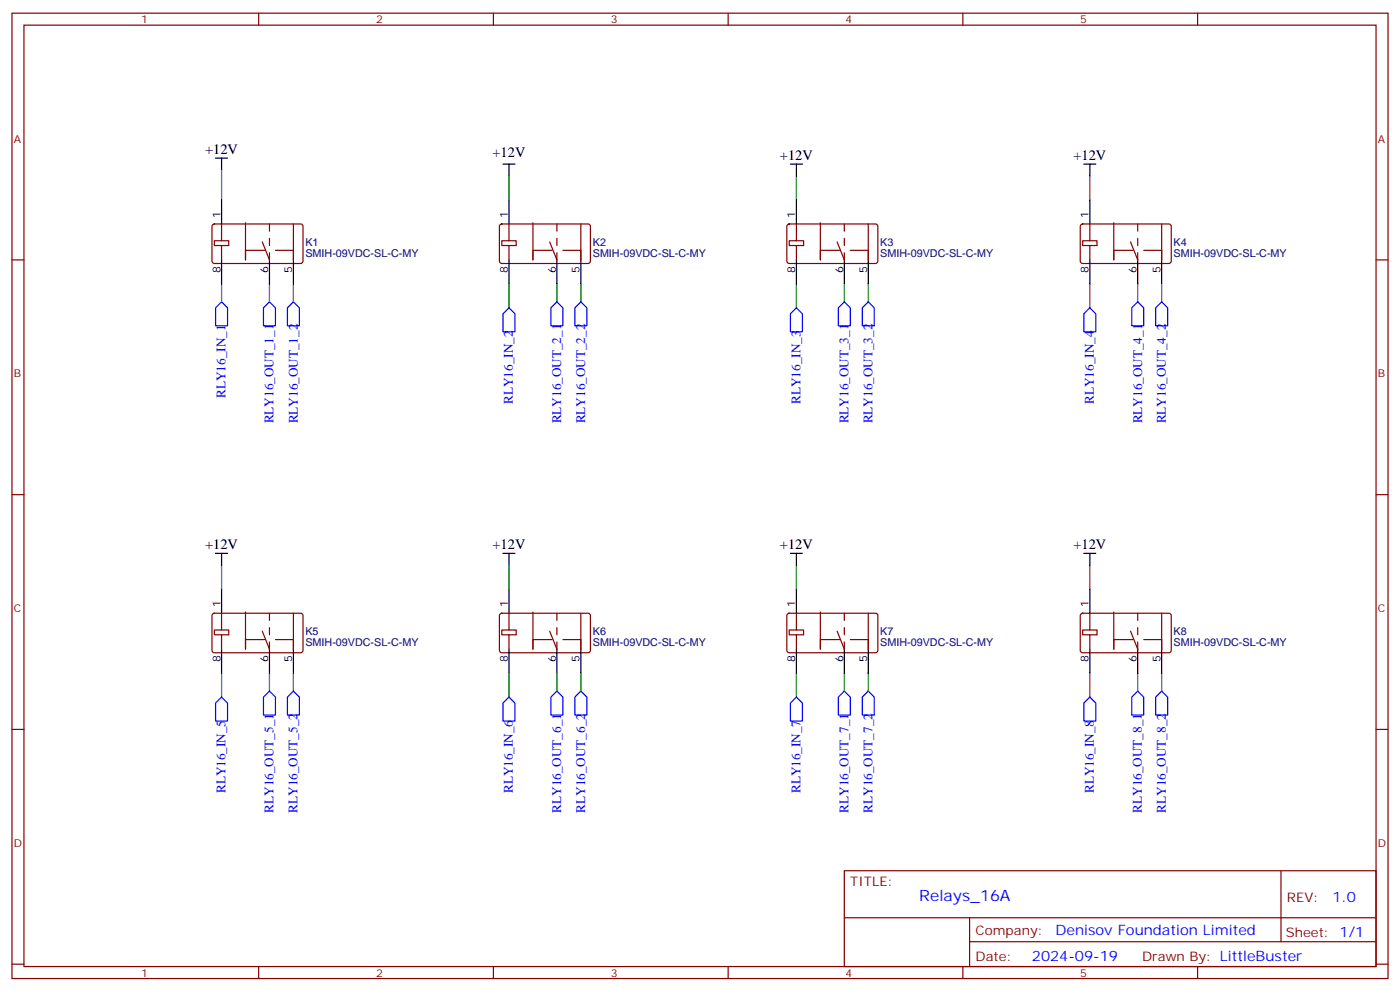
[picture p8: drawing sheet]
<svg xmlns="http://www.w3.org/2000/svg" width="412mm" height="292mm" viewBox="0 0 412 292" stroke-linecap="round" stroke-linejoin="round" font-family="sans-serif">
<g fill="none" stroke="#870000" stroke-width=".35">
<path d="M3.5 3.9h405.4v284.3h-405.4zM7.1 7.4h398.2v277.3h-398.2zM76.2 3.9v3.5M145.3 3.9v3.5M214.5 3.9v3.5M283.6 3.9v3.5M352.8 3.9v3.5M3.5 76.6h3.6M62.7 66.2l.4-.2h25.7l.5 .7-.1 10.5-.7 .4-25.6-.1-.5-.6v-10.2zM65.3 66v4.9h-2.2v1.4h2.2v4.3M65.3 70.9h2.1v1.4h-2.1M72.3 65.6v11v-2.9h5.7"/>
<path d="M77.3 71.3l2.1 5.3M86.4 66v10.6v-2.9h-5.3M147.3 66.2l.5-.2h25.7l.4 .7v10.5l-.7 .4-25.7-.1-.4-.6v-10.2zM149.9 66v4.9h-2.1v1.4h2.1v4.3M149.9 70.9h2.1v1.4h-2.1M157 65.6v11v-2.9h5.6M161.9 71.3l2.1 5.3M171.1 66v10.6v-2.9h-5.3M232 66.2l.5-.2h25.7l.4 .7-.1 10.5-.6 .4-25.7-.1-.4-.6v-10.2zM234.6 66v4.9h-2.1v1.4h2.1v4.3M234.6 70.9h2.1v1.4h-2.1M241.7 65.6v11v-2.9h5.6"/>
<path d="M246.6 71.3l2.1 5.3M255.8 66v10.6v-2.9h-5.3M318.4 66.2l.5-.2h25.7l.4 .7v10.5l-.7 .4-25.7-.1-.4-.6v-10.2zM321 66v4.9h-2.1v1.4h2.1v4.3M321 70.9h2.1v1.4h-2.1M328.1 65.6v11v-2.9h5.6M333 71.3l2.1 5.3M342.2 66v10.6v-2.9h-5.3M405.3 76.6h3.6M3.5 145.7h3.6M405.3 145.7h3.6M62.7 180.8l.4-.2 25.7 .1 .5 .6-.1 10.5-.7 .5-25.6-.1-.5-.6v-10.3z"/>
<path d="M65.3 180.6v5h-2.2v1.4h2.2v4.2M65.3 185.6h2.1v1.4h-2.1M72.3 180.3v10.9v-2.8h5.7M77.3 185.9l2.1 5.3M86.4 180.6v10.6v-2.8h-5.3M147.3 180.8l.5-.2 25.7 .1 .4 .6v10.5l-.7 .5-25.7-.1-.4-.6v-10.3zM149.9 180.6v5h-2.1v1.4h2.1v4.2M149.9 185.6h2.1v1.4h-2.1M157 180.3v10.9v-2.8h5.6M161.9 185.9l2.1 5.3M171.1 180.6v10.6v-2.8h-5.3M232 180.8l.5-.2 25.7 .1 .4 .6-.1 10.5-.6 .5-25.7-.1-.4-.6v-10.3z"/>
<path d="M234.6 180.6v5h-2.1v1.4h2.1v4.2M234.6 185.6h2.1v1.4h-2.1M241.7 180.3v10.9v-2.8h5.6M246.6 185.9l2.1 5.3M255.8 180.6v10.6v-2.8h-5.3M318.4 180.8l.5-.2 25.7 .1 .4 .6v10.5l-.7 .5-25.7-.1-.4-.6v-10.3zM321 180.6v5h-2.1v1.4h2.1v4.2M321 185.6h2.1v1.4h-2.1M328.1 180.3v10.9v-2.8h5.6M333 185.9l2.1 5.3M342.2 180.6v10.6v-2.8h-5.3M3.5 214.8h3.6"/>
<path d="M405.3 214.8h3.6M248.7 256.5h156.6v28.2h-156.6zM377.3 256.5v20.9M248.7 270.3h156.5M285.6 277.4h119.6M285.6 270.3v14.1M3.5 284h3.6M76.2 284.7v3.5M145.3 284.7v3.5M214.5 284.7v3.5M283.6 284.7v3.5M352.8 284.7v3.5"/>
<path d="M405.3 284h3.6"/>
</g>
<g fill="none" stroke="#00f" stroke-width=".35">
<path d="M65.3 88.9l1.7 1.8v5.3h-3.5v-5.3zM79.4 88.9l1.7 1.8v5.3h-3.5v-5.3zM86.4 88.9l1.8 1.8v5.3h-3.5v-5.3zM149.9 90.7l1.8 1.7v5.3h-3.5v-5.3zM164 88.9l1.8 1.8v5.3h-3.5v-5.3zM171.1 88.9l1.8 1.8v5.3h-3.6v-5.3zM234.6 90.7l1.8 1.7v5.3h-3.6v-5.3zM248.7 88.9l1.8 1.8v5.3h-3.6v-5.3zM255.8 88.9l1.7 1.8v5.3h-3.5v-5.3zM321 90.7l1.8 1.7v5.3h-3.5v-5.3zM333.4 90.7l1.7-1.8 1.8 1.8v5.3h-3.5zM342.2 88.9l1.8 1.8v5.3h-3.6v-5.3z"/>
<path d="M65.3 205.3l1.7 1.8v5.3h-3.5v-5.3zM79.4 203.6l1.7 1.7v5.3h-3.5v-5.3zM86.4 203.6l1.8 1.7v5.3h-3.5v-5.3zM149.9 205.3l1.8 1.8v5.3h-3.5v-5.3zM164 203.6l1.8 1.7v5.3h-3.5v-5.3zM171.1 203.6l1.8 1.7v5.3h-3.6v-5.3zM234.6 205.3l1.8 1.8v5.3h-3.6v-5.3zM248.7 203.6l1.8 1.7v5.3h-3.6v-5.3zM255.8 203.6l1.7 1.7v5.3h-3.5v-5.3zM321 205.3l1.8 1.8v5.3h-3.5v-5.3zM335.1 203.6l1.8 1.7v5.3h-3.5v-5.3zM342.2 203.6l1.8 1.7v5.3h-3.6v-5.3z"/>
</g>
<g fill="none" stroke="#008700" stroke-width=".35">
<path d="M65.3 50.1v8.8M149.9 51.9v7M234.6 51.9v7M321 51.9v7M65.3 83.6v5.3M79.4 83.6v5.3M86.4 83.6v5.3M149.9 83.6v7.1M164 83.6v5.3M171.1 83.6v5.3M234.6 83.6v7.1M248.7 83.6v5.3"/>
<path d="M255.8 83.6v5.3M321 83.6v7.1M335.1 83.6v5.3M342.2 83.6v5.3M65.3 166.5v7.1M149.9 166.5v7.1M234.6 166.5v7.1M321 166.5v7.1M65.3 198.3v7M79.4 198.3v5.3M86.4 198.3v5.3M149.9 198.3v7"/>
<path d="M164 198.3v5.3M171.1 198.3v5.3M234.6 198.3v7M248.7 198.3v5.3M255.8 198.3v5.3M321 198.3v7M335.1 198.3v5.3M342.2 198.3v5.3"/>
</g>
<g fill="none" stroke="#000" stroke-width=".35">
<path d="M63.5 46.6h3.5M65.3 46.6v3.5M65.3 58.9v7.1M148.2 48.3h3.5M149.9 48.3v3.6M149.9 58.9v7.1M232.8 48.3h3.6M234.6 48.3v3.6M234.6 58.9v7.1M319.3 48.3h3.5M321 48.3v3.6M321 58.9v7.1"/>
<path d="M65.3 76.6v7M79.4 76.6v7M86.4 76.6v7M149.9 76.6v7M164 76.6v7M171.1 76.6v7M234.6 76.6v7M248.7 76.6v7M255.8 76.6v7M321 76.6v7M335.1 76.6v7M342.2 76.6v7"/>
<path d="M63.5 163h3.5M65.3 163v3.5M65.3 173.6v7M148.2 163h3.5M149.9 163v3.5M149.9 173.6v7M232.8 163h3.6M234.6 163v3.5M234.6 173.6v7M319.3 163h3.5M321 163v3.5M321 173.6v7"/>
<path d="M65.3 191.2v7.1M79.4 191.2v7.1M86.4 191.2v7.1M149.9 191.2v7.1M164 191.2v7.1M171.1 191.2v7.1M234.6 191.2v7.1M248.7 191.2v7.1M255.8 191.2v7.1M321 191.2v7.1M335.1 191.2v7.1M342.2 191.2v7.1"/>
</g>
<path d="M79.4 66v10.6M164 66v10.6M248.7 66v10.6M335.1 66v10.6M79.4 180.6v10.6M164 180.6v10.6M248.7 180.6v10.6M335.1 180.6v10.6" fill="none" stroke="#870000" stroke-width=".35" stroke-dasharray="2.1 2.1"/>
<text font-size="4.6" fill="#00f" x="270.8" y="265.5">Relays_16A</text>
<g font-size="4.2">
<text x="60.4" y="45.4">+12V</text>
<text x="145.1" y="46.2">+12V</text>
<text x="229.8" y="47.2">+12V</text>
<text x="316.2" y="47.2">+12V</text>
<text x="60.4" y="161.8">+12V</text>
<text x="145.1" y="161.8">+12V</text>
<text x="229.8" y="161.8">+12V</text>
<text x="316.2" y="161.8">+12V</text>
</g>
<g font-size="4.2" fill="#00f">
<text x="392.5" y="265.7">1.0</text>
<text x="310.9" y="275.3">Denisov Foundation Limited</text>
<text x="304" y="283.1">2024-09-19</text>
</g>
<g font-size="3.9" fill="#00f">
<text x="66.4" y="117.2" transform="rotate(-90 66.4 117.2)">RLY16_IN_1</text>
<text x="151.1" y="119" transform="rotate(-90 151.1 119)">RLY16_IN_2</text>
<text x="235.8" y="119" transform="rotate(-90 235.8 119)">RLY16_IN_3</text>
<text x="322.2" y="119" transform="rotate(-90 322.2 119)">RLY16_IN_4</text>
<text x="80.6" y="124.7" transform="rotate(-90 80.6 124.7)">RLY16_OUT_1_1</text>
<text x="87.7" y="124.7" transform="rotate(-90 87.7 124.7)">RLY16_OUT_1_2</text>
<text x="165.3" y="124.7" transform="rotate(-90 165.3 124.7)">RLY16_OUT_2_1</text>
<text x="172.4" y="124.7" transform="rotate(-90 172.4 124.7)">RLY16_OUT_2_2</text>
<text x="250" y="124.7" transform="rotate(-90 250 124.7)">RLY16_OUT_3_1</text>
<text x="257" y="124.7" transform="rotate(-90 257 124.7)">RLY16_OUT_3_2</text>
<text x="336.4" y="124.7" transform="rotate(-90 336.4 124.7)">RLY16_OUT_4_1</text>
<text x="343.5" y="124.7" transform="rotate(-90 343.5 124.7)">RLY16_OUT_4_2</text>
<text x="66.4" y="233.6" transform="rotate(-90 66.4 233.6)">RLY16_IN_5</text>
<text x="151.1" y="233.6" transform="rotate(-90 151.1 233.6)">RLY16_IN_6</text>
<text x="235.8" y="233.6" transform="rotate(-90 235.8 233.6)">RLY16_IN_7</text>
<text x="322.2" y="233.6" transform="rotate(-90 322.2 233.6)">RLY16_IN_8</text>
<text x="80.6" y="239.4" transform="rotate(-90 80.6 239.4)">RLY16_OUT_5_1</text>
<text x="87.7" y="239.4" transform="rotate(-90 87.7 239.4)">RLY16_OUT_5_2</text>
<text x="165.3" y="239.4" transform="rotate(-90 165.3 239.4)">RLY16_OUT_6_1</text>
<text x="172.3" y="239.4" transform="rotate(-90 172.3 239.4)">RLY16_OUT_6_2</text>
<text x="249.9" y="239.4" transform="rotate(-90 249.9 239.4)">RLY16_OUT_7_1</text>
<text x="257" y="239.4" transform="rotate(-90 257 239.4)">RLY16_OUT_7_2</text>
<text x="336.4" y="239.4" transform="rotate(-90 336.4 239.4)">RLY16_OUT_8_1</text>
<text x="343.4" y="239.4" transform="rotate(-90 343.4 239.4)">RLY16_OUT_8_2</text>
</g>
<g font-size="3.9" fill="#800">
<text x="250.5" y="261.1">TITLE:</text>
<text x="379.1" y="265.7">REV:</text>
<text x="287.4" y="275.3">Company:</text>
<text x="378.7" y="275.9">Sheet: 1/1</text>
<text x="287.4" y="282.9">Date:</text>
<text x="336.4" y="283">Draw</text>
<text x="346.6" y="283">n By: LittleBuster</text>
</g>
<g font-size="3.2" fill="#800">
<text x="41.6" y="6.9">1</text>
<text x="110.8" y="6.9">2</text>
<text x="179.9" y="6.9">3</text>
<text x="249.1" y="6.9">4</text>
<text x="318.2" y="6.9">5</text>
<text x="4.1" y="42">A</text>
<text x="405.9" y="42">A</text>
<text x="4.1" y="111.1">B</text>
<text x="405.9" y="111.1">B</text>
<text x="4.1" y="180.3">C</text>
<text x="405.9" y="180.3">C</text>
<text x="4.1" y="249.4">D</text>
<text x="405.9" y="249.4">D</text>
<text x="41.6" y="287.7">1</text>
<text x="110.8" y="287.7">2</text>
<text x="179.9" y="287.7">3</text>
<text x="249.1" y="287.7">4</text>
<text x="318.2" y="287.7">5</text>
</g>
<g font-size="3.2">
<text x="64.9" y="64.2" transform="rotate(-90 64.9 64.2)">1</text>
<text x="149.6" y="64.2" transform="rotate(-90 149.6 64.2)">1</text>
<text x="234.2" y="64.2" transform="rotate(-90 234.2 64.2)">1</text>
<text x="320.7" y="64.2" transform="rotate(-90 320.7 64.2)">1</text>
<text x="64.9" y="80.3" transform="rotate(-90 64.9 80.3)">8</text>
<text x="79" y="80.3" transform="rotate(-90 79 80.3)">6</text>
<text x="86.1" y="80.3" transform="rotate(-90 86.1 80.3)">5</text>
<text x="149.6" y="80.3" transform="rotate(-90 149.6 80.3)">8</text>
<text x="163.7" y="80.3" transform="rotate(-90 163.7 80.3)">6</text>
<text x="170.7" y="80.3" transform="rotate(-90 170.7 80.3)">5</text>
<text x="234.2" y="80.3" transform="rotate(-90 234.2 80.3)">8</text>
<text x="248.4" y="80.3" transform="rotate(-90 248.4 80.3)">6</text>
<text x="255.4" y="80.3" transform="rotate(-90 255.4 80.3)">5</text>
<text x="320.7" y="80.3" transform="rotate(-90 320.7 80.3)">8</text>
<text x="334.8" y="80.3" transform="rotate(-90 334.8 80.3)">6</text>
<text x="341.8" y="80.3" transform="rotate(-90 341.8 80.3)">5</text>
<text x="64.9" y="178.9" transform="rotate(-90 64.9 178.9)">1</text>
<text x="149.6" y="178.9" transform="rotate(-90 149.6 178.9)">1</text>
<text x="234.2" y="178.9" transform="rotate(-90 234.2 178.9)">1</text>
<text x="320.7" y="178.9" transform="rotate(-90 320.7 178.9)">1</text>
<text x="64.9" y="195" transform="rotate(-90 64.9 195)">8</text>
<text x="79" y="195" transform="rotate(-90 79 195)">6</text>
<text x="86.1" y="195" transform="rotate(-90 86.1 195)">5</text>
<text x="149.6" y="195" transform="rotate(-90 149.6 195)">8</text>
<text x="163.7" y="195" transform="rotate(-90 163.7 195)">6</text>
<text x="170.7" y="195" transform="rotate(-90 170.7 195)">5</text>
<text x="234.2" y="195" transform="rotate(-90 234.2 195)">8</text>
<text x="248.4" y="195" transform="rotate(-90 248.4 195)">6</text>
<text x="255.4" y="195" transform="rotate(-90 255.4 195)">5</text>
<text x="320.7" y="195" transform="rotate(-90 320.7 195)">8</text>
<text x="334.8" y="195" transform="rotate(-90 334.8 195)">6</text>
<text x="341.8" y="195" transform="rotate(-90 341.8 195)">5</text>
</g>
<g font-size="3.2" fill="#000080">
<text x="90" y="75.6">SMIH-09VDC-SL-C-MY</text>
<text x="90" y="72.4">K1</text>
<text x="174.6" y="75.6">SMIH-09VDC-SL-C-MY</text>
<text x="174.6" y="72.4">K2</text>
<text x="259.3" y="75.6">SMIH-09VDC-SL-C-MY</text>
<text x="259.3" y="72.4">K3</text>
<text x="345.7" y="75.6">SMIH-09VDC-SL-C-MY</text>
<text x="345.7" y="72.4">K4</text>
<text x="90" y="190.2">SMIH-09VDC-SL-C-MY</text>
<text x="90" y="187.1">K5</text>
<text x="174.6" y="190.2">SMIH-09VDC-SL-C-MY</text>
<text x="174.6" y="187.1">K6</text>
<text x="259.3" y="190.2">SMIH-09VDC-SL-C-MY</text>
<text x="259.3" y="187.1">K7</text>
<text x="345.7" y="190.2">SMIH-09VDC-SL-C-MY</text>
<text x="345.7" y="187.1">K8</text>
</g>
</svg>
